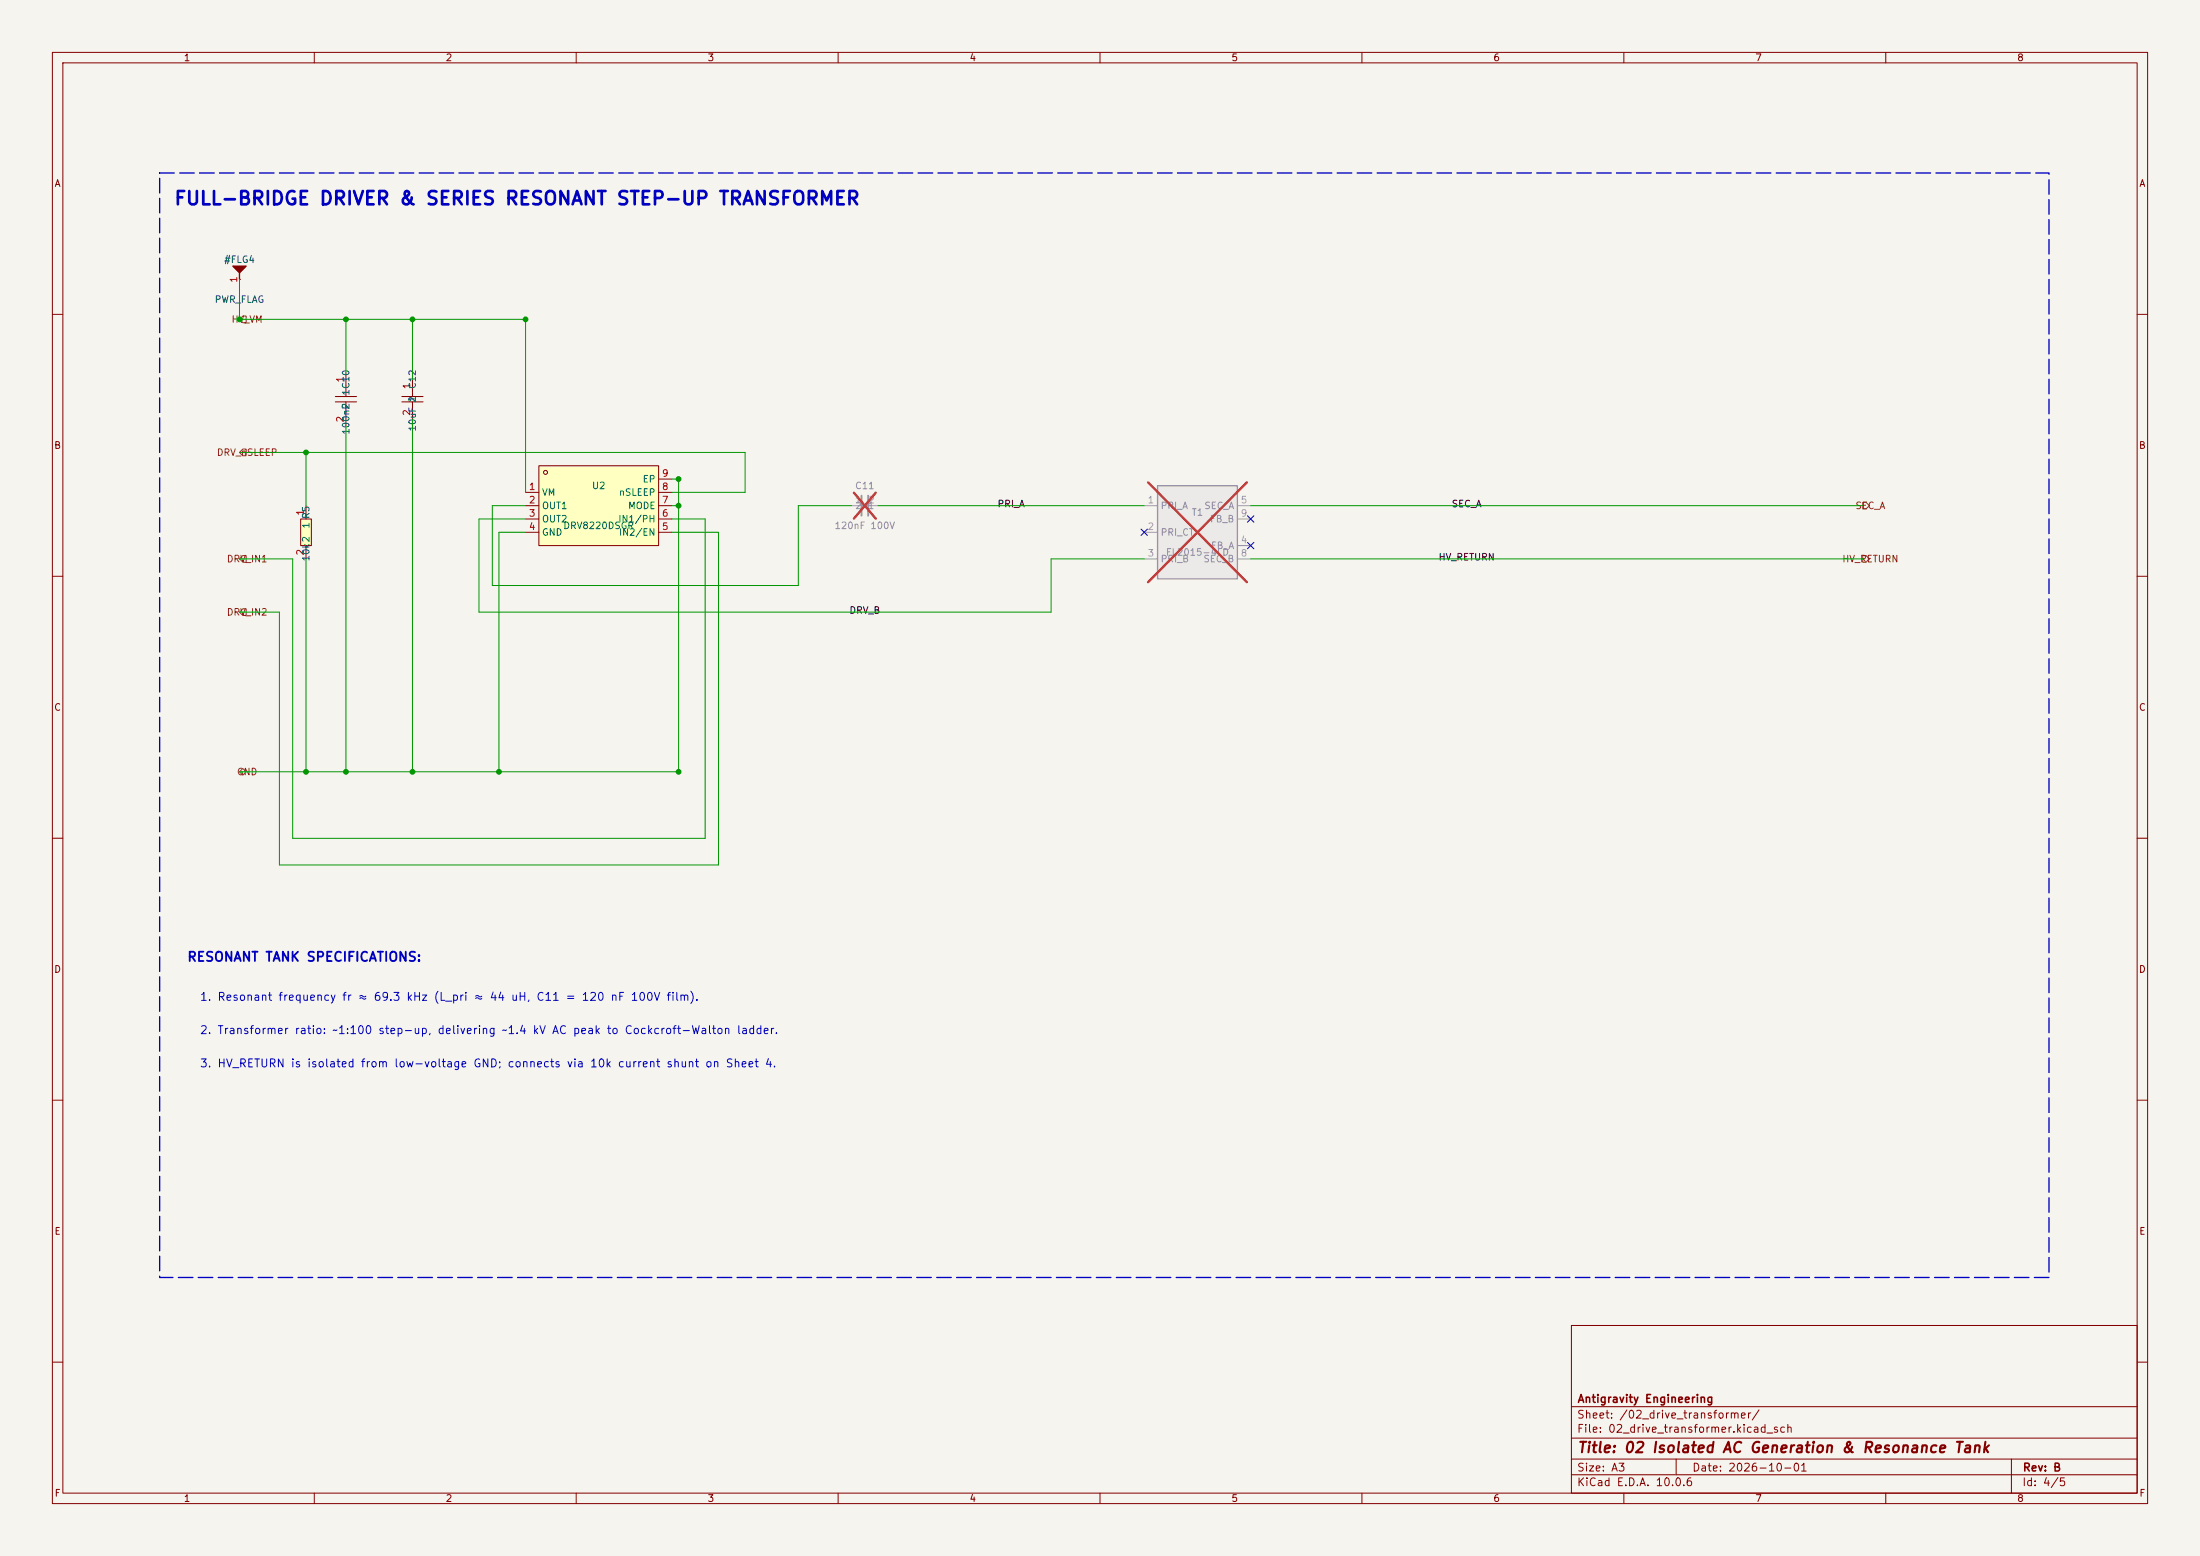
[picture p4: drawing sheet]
<svg xmlns="http://www.w3.org/2000/svg" width="420mm" height="297mm" viewBox="0 0 420 297" stroke-linecap="round" stroke-linejoin="round" font-family="sans-serif">
<path d="M0 0h420v297h-420z" fill="#f5f4ef" stroke="#f5f4ef" stroke-width=".19"/>
<g fill="none" stroke="#840000" stroke-width=".19">
<path d="M10 10h400v277h-400zM12 12h396v273h-396zM60 10v2M110 10v2M160 10v2M210 10v2M260 10v2M310 10v2M360 10v2M10 60h2M408 60h2M10 110h2"/>
<path d="M408 110h2M10 160h2M408 160h2M10 210h2M408 210h2M300 253h108v32h-108zM10 260h2M300 278.5h108M300 274.5h108M300 268.5h108M320 278.5v3M384 278.5v6.5"/>
<path d="M408 260h2M60 285v2M110 285v2M160 285v2M210 285v2M260 285v2M300 281.5h108M310 285v2M360 285v2"/>
</g>
<path d="M102.9 88.9h22.8v15.2h-22.8z" fill="#ffffc2"/>
<g fill="none" stroke="#840000" stroke-width=".19">
<path d="M45.7 53.3h.1M64 75.7h4.1M64 76.7h4.1M66 71.1v4.6M66 76.7v4.6M76.7 75.7h4.1M76.7 76.7h4.1M78.7 72.4v3.3M78.7 76.7v3.3M100.3 94h2.6M100.3 96.5h2.6M100.3 99.1h2.6"/>
<path d="M102.9 88.9h22.8v15.2h-22.8zM125.7 94h2.6M125.7 96.5h2.6M125.7 99.1h2.6M125.7 91.4h2.6M100.3 101.6h2.6M125.7 101.6h2.6"/>
<circle cx="104.1" cy="90.2" r=".38"/>
</g>
<path d="M44.4 50.8h2.6l-1.3 1.3z" fill="#840000" stroke="#840000" stroke-width=".25"/>
<path d="M45.7 52.1v1.2" fill="none" stroke="#840000" stroke-width=".25"/>
<path d="M221 92.7h15.2v17.8h-15.2z" fill="#ebeae8"/>
<path d="M221 92.7h15.2v17.8h-15.2z" fill="none" stroke="#9c9b98" stroke-width=".25"/>
<path d="M162.6 96.5h5M218.4 96.5h2.6M236.2 96.5h2.6M236.2 99.1h2.6M218.4 101.6h2.6M218.4 106.7h2.6M236.2 106.7h2.6M236.2 104.1h2.6" fill="none" stroke="#9c9b98" stroke-width=".19"/>
<path d="M163 94l4.2 5M167.2 94l-4.2 5M219.2 92.1l18.8 19M238 92.1l-18.8 19" fill="none" stroke="#e12e31" stroke-width=".46"/>
<path d="M164.5 94.6v3.8M165.7 94.6v3.8" fill="none" stroke="#9c9b98" stroke-width=".38"/>
<path d="M57.4 99.1h2v5h-2z" fill="#ffffc2"/>
<path d="M57.4 99.1h2v5h-2zM58.4 96.5v2.6M58.4 104.1v2.6" fill="none" stroke="#840000" stroke-width=".19"/>
<path d="M46.4 60.3h.6v1.3h-.6l-.7-.6zM46.4 85.7h.6v1.3h-.6l-.7-.6zM355.6 95.9h.6l.7 .6-.7 .7h-.6zM46.4 106h.6v1.3h-.6l-.7-.6zM46.4 116.2h.6v1.3h-.6l-.7-.7zM355.6 106h.6l.7 .7-.7 .6h-.6zM46.4 146.7l.6 .6-.6 .7-.7-.7z" fill="none" stroke="#725600" stroke-width=".19"/>
<g fill="none" stroke="#009600" stroke-width=".19">
<path d="M45.7 53.3v7.7h54.6v33M66 61v10.1M78.7 61v11.4M45.7 86.4h96.5v7.6h-13.9M58.4 86.4v10.1M66 81.3v66M78.7 80v67.3M100.3 99.1h-8.9v17.7h109.3v-10.1h17.7M100.3 96.5h-6.3v15.3h58.4v-15.3h10.2M128.3 99.1h6.3v60.9h-78.7v-53.3h-10.2M128.3 91.4h1.2v55.9h-83.8M128.3 96.5h1.2"/>
<path d="M167.6 96.5h50.8M238.8 96.5h116.8M58.4 106.7v40.6M100.3 101.6h-5.1v45.7M128.3 101.6h8.9v63.5h-83.9v-48.3h-7.6M238.8 106.7h116.8"/>
</g>
<path d="M238.2 98.5l1.2 1.2M239.4 98.5l-1.2 1.2M217.8 101l1.2 1.2M219 101l-1.2 1.2M238.2 103.5l1.2 1.2M239.4 103.5l-1.2 1.2" fill="none" stroke="#000084" stroke-width=".19"/>
<path d="M30.5 33h360.7v210.8h-360.7z" fill="none" stroke="#0000c2" stroke-width=".25" stroke-dasharray="2.8 1"/>
<g fill="#009600" stroke="#009600" stroke-width=".19">
<circle cx="45.7" cy="61" r=".46"/>
<circle cx="58.4" cy="86.4" r=".46"/>
<circle cx="100.3" cy="61" r=".46"/>
<circle cx="66" cy="147.3" r=".46"/>
<circle cx="78.7" cy="147.3" r=".46"/>
<circle cx="95.2" cy="147.3" r=".46"/>
<circle cx="58.4" cy="147.3" r=".46"/>
<circle cx="129.5" cy="91.4" r=".46"/>
<circle cx="129.5" cy="96.5" r=".46"/>
<circle cx="129.5" cy="147.3" r=".46"/>
<circle cx="66" cy="61" r=".46"/>
<circle cx="78.7" cy="61" r=".46"/>
</g>
<text font-size="2.5" fill="#0000c2" x="33.1" y="39.8">FULL-BRIDGE DRIVER &amp; SERIES RESONANT STEP-UP TRANSFORMER</text>
<text font-size="2" fill="#840000" x="301" y="277.8">Title: 02 Isolated AC Generation &amp; Resonance Tank</text>
<text font-size="1.8" fill="#0000c2" x="35.6" y="184">RESONANT TANK SPECIFICATIONS:</text>
<g font-size="1.5" fill="#0000c2">
<text x="38" y="191.4">1. Resonant frequency fr ≈ 69.3 kHz (L_pri ≈ 44 uH, C11 = 120 nF 100V film).</text>
<text x="38" y="197.8">2. Transformer ratio: ~1:100 step-up, delivering ~1.4 kV AC peak to Cockcroft-Walton ladder.</text>
<text x="38" y="204.1">3. HV_RETURN is isolated from low-voltage GND; connects via 10k current shunt on Sheet 4.</text>
</g>
<g font-size="1.5" fill="#840000">
<text x="301" y="268.1">Antigravity Engineering</text>
<text x="300.9" y="273.8">File: 02_drive_transformer.kicad_sch</text>
<text x="300.9" y="271.1">Sheet: /02_drive_transformer/</text>
<text x="300.9" y="281.2">Size: A3</text>
<text x="322.9" y="281.2">Date: 2026-10-01</text>
<text x="386" y="281.2">Rev: B</text>
<text x="300.9" y="284">KiCad E.D.A. 10.0.6</text>
<text x="385.9" y="284">Id: 4/5</text>
</g>
<g font-size="1.3" fill="#840000">
<text x="35" y="12">1</text>
<text x="85" y="12">2</text>
<text x="135" y="12">3</text>
<text x="185" y="12">4</text>
<text x="235" y="12">5</text>
<text x="285" y="12">6</text>
<text x="335" y="12">7</text>
<text x="385" y="12">8</text>
<text x="10.3" y="36">A</text>
<text x="408.3" y="36">A</text>
<text x="10.2" y="86">B</text>
<text x="408.2" y="86">B</text>
<text x="10.2" y="136">C</text>
<text x="408.2" y="136">C</text>
<text x="10.2" y="186">D</text>
<text x="408.2" y="186">D</text>
<text x="10.3" y="236">E</text>
<text x="408.3" y="236">E</text>
<text x="10.3" y="286">F</text>
<text x="35" y="287">1</text>
<text x="85" y="287">2</text>
<text x="135" y="287">3</text>
<text x="185" y="287">4</text>
<text x="235" y="287">5</text>
<text x="285" y="287">6</text>
<text x="335" y="287">7</text>
<text x="385" y="287">8</text>
<text x="408.3" y="286">F</text>
</g>
<g font-size="1.3" fill="#006464">
<text x="42.7" y="50.5">#FLG4</text>
<text x="40.9" y="58.1">PWR_FLAG</text>
<text x="67" y="75.6" transform="rotate(-90 67 75.6)">1C10</text>
<text x="79.7" y="74.4" transform="rotate(-90 79.7 74.4)">C12</text>
<text x="79.7" y="76.9" transform="rotate(-90 79.7 76.9)">1</text>
<text x="67" y="83.1" transform="rotate(-90 67 83.1)">100nF</text>
<text x="67" y="78.3" transform="rotate(-90 67 78.3)">2</text>
<text x="79.7" y="82.5" transform="rotate(-90 79.7 82.5)">10uF 2</text>
<text x="103.4" y="94.9">VM</text>
<text x="112.9" y="93.7">U2</text>
<text x="118" y="94.9">nSLEEP</text>
<text x="122.6" y="92.4">EP</text>
<text x="59.4" y="101" transform="rotate(-90 59.4 101)">1 R5</text>
<text x="103.4" y="97.5">OUT1</text>
<text x="103.4" y="100">OUT2</text>
<text x="107.4" y="101.3">DRV8220DSGR</text>
<text x="117.9" y="100">IN1/PH</text>
<text x="119.8" y="97.5">MODE</text>
<text x="59.4" y="107.3" transform="rotate(-90 59.4 107.3)">10k2</text>
<text x="103.4" y="102.6">GND</text>
<text x="118" y="102.6">IN2/EN</text>
</g>
<g font-size="1.3" fill="#a90000">
<text x="45.6" y="54.1" transform="rotate(-90 45.6 54.1)">1</text>
<text x="65.9" y="73.1" transform="rotate(-90 65.9 73.1)">1</text>
<text x="78.6" y="74.4" transform="rotate(-90 78.6 74.4)">1</text>
<text x="65.9" y="80.7" transform="rotate(-90 65.9 80.7)">2</text>
<text x="78.6" y="79.5" transform="rotate(-90 78.6 79.5)">2</text>
<text x="100.9" y="93.8">1</text>
<text x="126.3" y="93.8">8</text>
<text x="126.3" y="91.3">9</text>
<text x="58.3" y="98.5" transform="rotate(-90 58.3 98.5)">1</text>
<text x="100.9" y="96.4">2</text>
<text x="100.9" y="98.9">3</text>
<text x="100.9" y="101.5">4</text>
<text x="126.3" y="101.5">5</text>
<text x="126.3" y="98.9">6</text>
<text x="126.3" y="96.4">7</text>
<text x="58.3" y="106.1" transform="rotate(-90 58.3 106.1)">2</text>
</g>
<g font-size="1.3" fill="#725600">
<text x="44.1" y="61.9">HV_VM</text>
<text x="41.3" y="87.3">DRV_nSLEEP</text>
<text x="354.1" y="97.5">SEC_A</text>
<text x="43.2" y="107.6">DRV_IN1</text>
<text x="351.6" y="107.6">HV_RETURN</text>
<text x="43.2" y="117.8">DRV_IN2</text>
<text x="45.1" y="148.3">GND</text>
</g>
<g font-size="1.3" fill="#939391">
<text x="163.1" y="93.7">C11</text>
<text x="159.2" y="101.3">120nF 100V</text>
<text x="163.2" y="97.5">2</text>
<text x="165.6" y="97.5">1</text>
<text x="221.5" y="97.5">PRI_A</text>
<text x="227.4" y="98.8">T1</text>
<text x="229.8" y="97.5">SEC_A</text>
<text x="230.9" y="100">FB_B</text>
<text x="221.5" y="102.6">PRI_CT</text>
<text x="221.5" y="107.6">PRI_B</text>
<text x="222.5" y="106.4">FL2015-4LD</text>
<text x="229.6" y="107.6">SEC_B</text>
<text x="231.1" y="105.1">FB_A</text>
</g>
<g font-size="1.3" fill="#a5a4a2">
<text x="163.1" y="96.4">1</text>
<text x="165.6" y="96.4">2</text>
<text x="219" y="96.4">1</text>
<text x="219" y="101.5">2</text>
<text x="236.8" y="96.4">5</text>
<text x="236.8" y="98.9">9</text>
<text x="219" y="106.5">3</text>
<text x="236.8" y="104">4</text>
<text x="236.8" y="106.5">8</text>
</g>
<g font-size="1.3" fill="#0f0f0f">
<text x="190.3" y="97.1">PRI_A</text>
<text x="277" y="97.1">SEC_A</text>
<text x="274.5" y="107.3">HV_RETURN</text>
<text x="162" y="117.5">DRV_B</text>
</g>
</svg>
